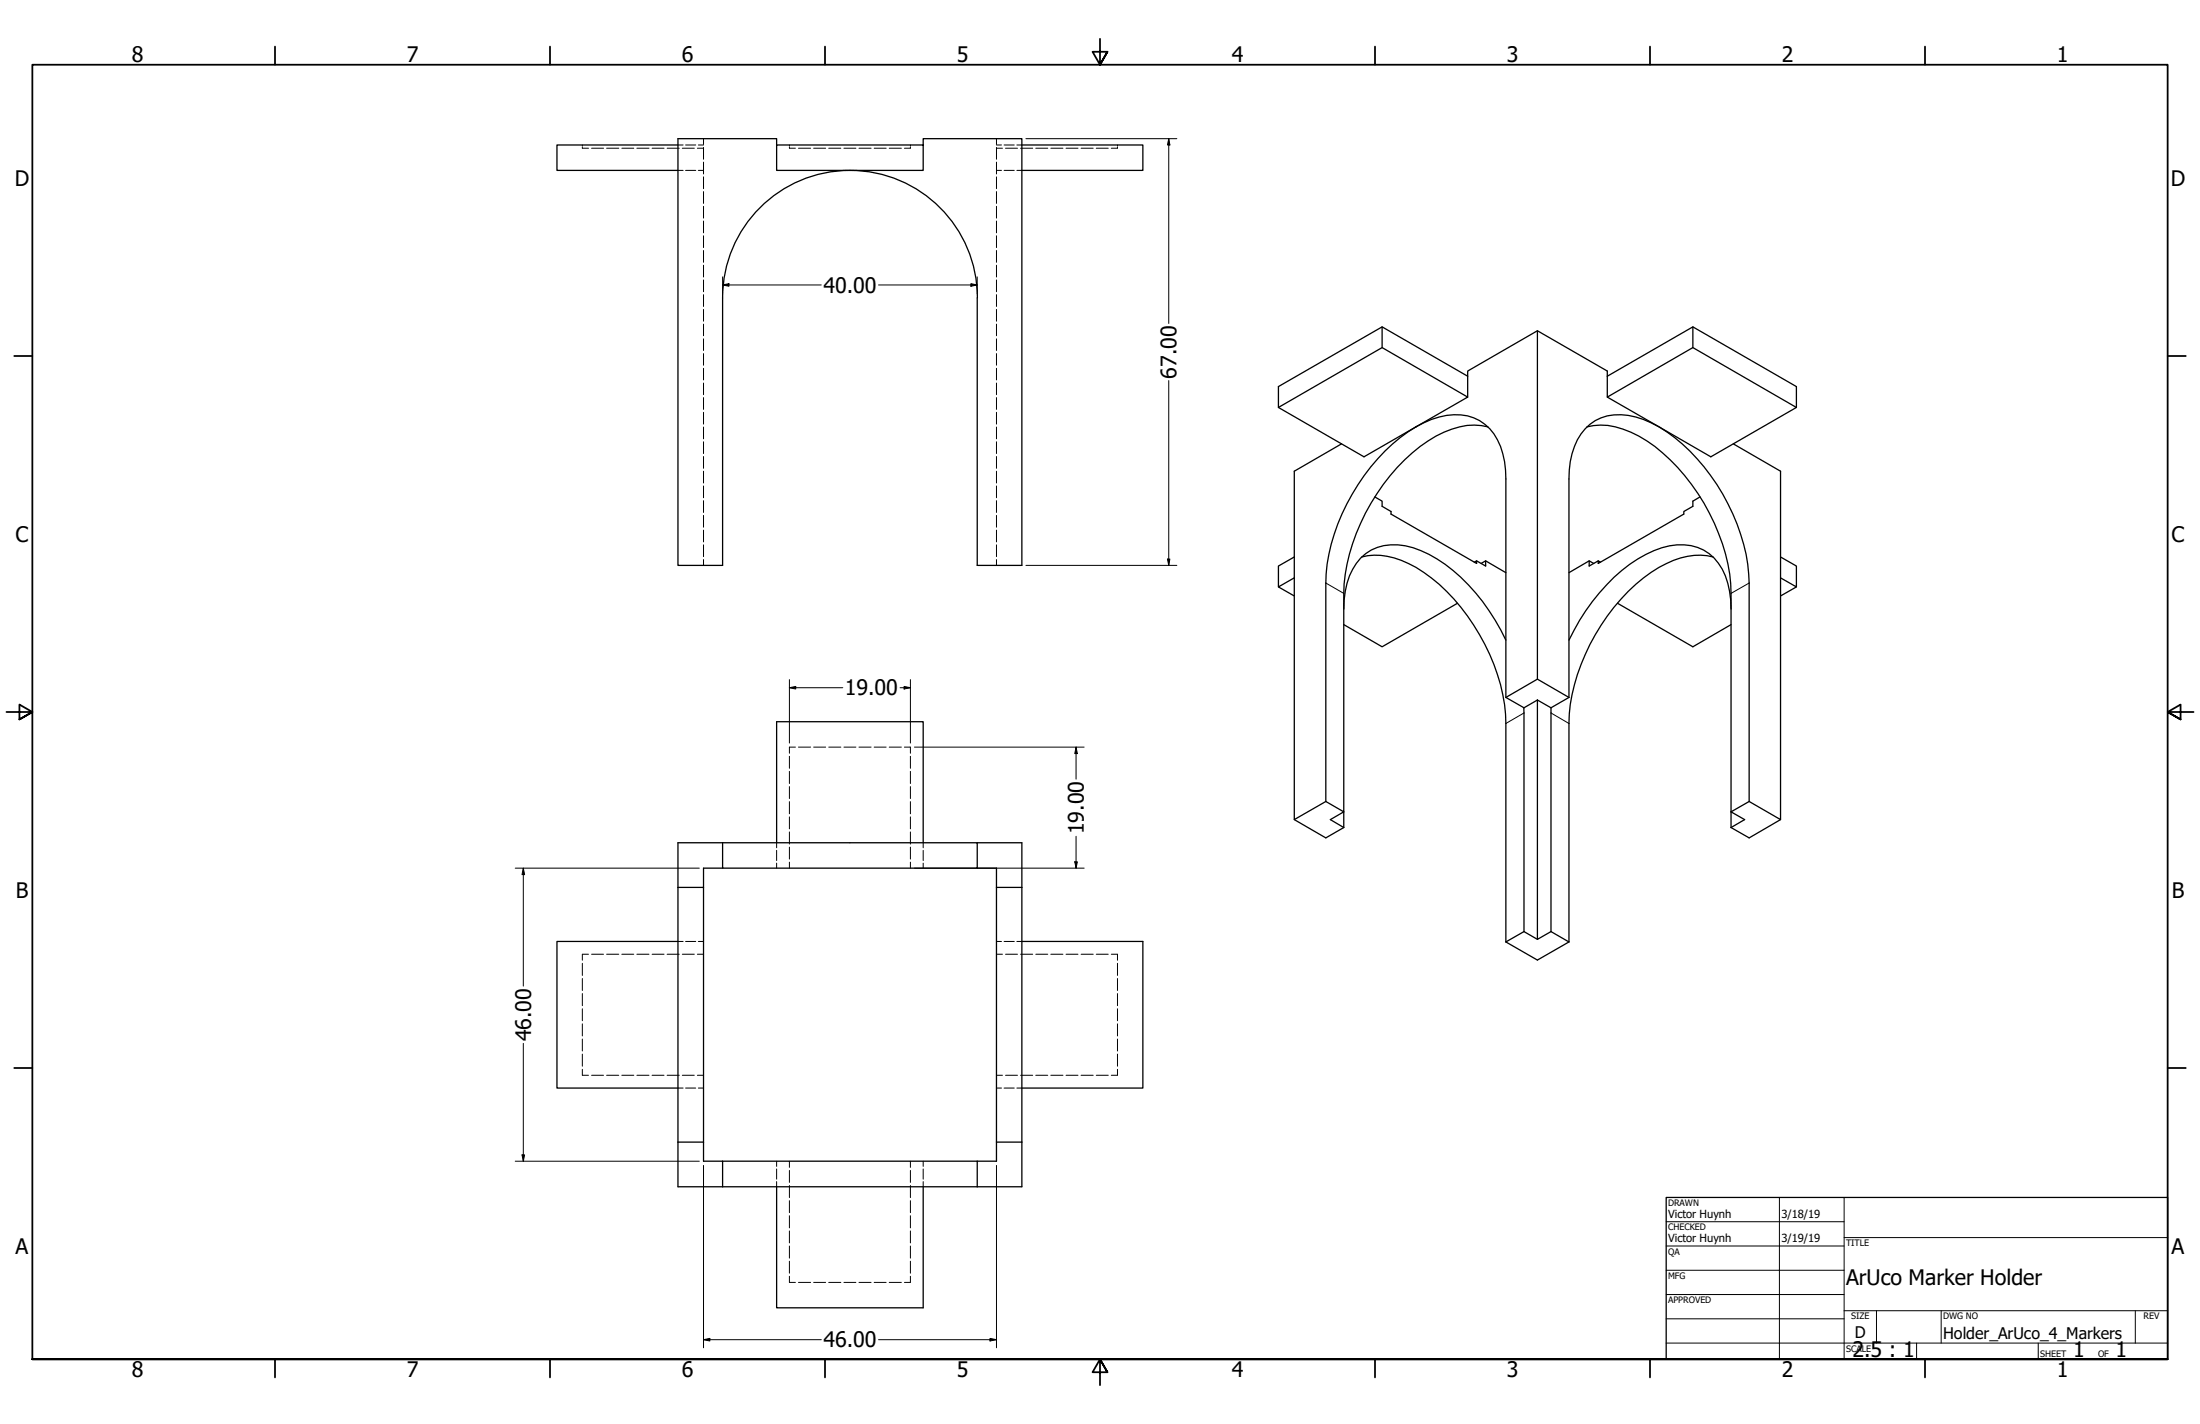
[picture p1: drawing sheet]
<svg xmlns="http://www.w3.org/2000/svg" width="864mm" height="559mm" viewBox="0 0 864 559" stroke-linecap="round" stroke-linejoin="round" font-family="sans-serif">
<!-- layer: Hidden (ANSI) -->
<g fill="none" stroke="#000" stroke-width=".39">
<path d="M228.6 57.7v.5h2.4M228.6 56.9v.4M232.2 58.2h4.7M238.1 58.2h4.8M244.1 58.2h4.7M250 58.2h4.8M256 58.2h4.7M261.9 58.2h4.7M266.1 56.9h2.1M267.8 58.2h4.7M269.1 56.9h4M273.7 58.2h2.5"/>
<path d="M274.1 56.9h2.1M276.2 54.4v2.3M276.2 57.8v4.7M309.9 57.7v.5h2.3M309.9 56.9v.4M313.4 58.2h4.8M319.4 58.2h4.7M325.3 58.2h4.8M331.3 58.2h4.7M337.2 58.2h4.7M343.2 58.2h4.7M349.1 58.2h4.7"/>
<path d="M357.4 57.7v.5h-2.4M357.4 56.9v.4M391.2 56.9h1.9M391.2 58.2h2.3M391.2 54.4v2.3M391.2 57.8v4.7M394.1 56.9h4M394.7 58.2h4.7M399.2 56.9h1.9M400.6 58.2h4.8M406.6 58.2h4.7M412.5 58.2h4.8"/>
<path d="M418.5 58.2h4.7M424.4 58.2h4.7M430.3 58.2h4.7M438.7 57.7v.5h-2.5M438.7 56.9v.4M266.1 66.9h2.1M269.1 66.9h4M274.1 66.9h2.1M276.2 63.6v4.7M276.2 69.4v4.6M276.2 75.2v4.6M391.2 63.6v4.7"/>
<path d="M391.2 69.4v4.6M391.2 75.2v4.6M391.2 66.9h1.9M394.1 66.9h4M399.2 66.9h1.9M276.2 81v4.6M276.2 86.7v4.7M276.2 92.5v4.7M276.2 98.3v4.6M391.2 81v4.6M391.2 86.7v4.7M391.2 92.5v4.7"/>
<path d="M391.2 98.3v4.6M276.2 104.1v4.6M276.2 109.9v4.6M276.2 115.6v4.7M391.2 104.1v4.6M391.2 109.9v4.6M391.2 115.6v4.7M276.2 121.4v4.6M276.2 127.2v4.6M276.2 133v4.5M276.2 138.7v4.6M391.2 121.4v4.6"/>
<path d="M391.2 127.2v4.6M391.2 133v4.5M391.2 138.7v4.6M276.2 144.5v4.6M276.2 150.3v4.6M276.2 156v4.7M391.2 144.5v4.6M391.2 150.3v4.6M391.2 156v4.7M276.2 161.8v4.6M276.2 167.6v4.6M276.2 173.4v4.6"/>
<path d="M276.2 179.1v4.7M391.2 161.8v4.6M391.2 167.6v4.6M391.2 173.4v4.6M391.2 179.1v4.7M276.2 184.9v4.6M276.2 190.7v4.6M276.2 196.5v4.6M391.2 184.9v4.6M391.2 190.7v4.6M391.2 196.5v4.6M276.2 202.2v4.7"/>
<path d="M276.2 208v4.7M276.2 213.8v4.6M276.2 219.6v2.3M391.2 202.2v4.7M391.2 208v4.7M391.2 213.8v4.6M391.2 219.6v2.3M309.9 296.8v4.7M312.2 293.2h-2.3v2.4M313.4 293.2h4.8M319.4 293.2h4.7M325.3 293.2h4.8"/>
<path d="M331.3 293.2h4.7M337.2 293.2h4.7M343.2 293.2h4.7M349.1 293.2h4.7M355 293.2h2.4v2.4M357.4 296.8v4.7M309.9 302.7v4.8M309.9 308.7v4.7M309.9 314.6v4.7M357.4 302.7v4.8M357.4 308.7v4.7M357.4 314.6v4.7"/>
<path d="M304.9 330.7v2M304.9 333.7v4M304.9 338.7v2M309.9 320.5v4.7M309.9 326.5v4.7M309.9 332.4v4.7M309.9 338.3v2.4M357.4 320.5v4.7M357.4 326.5v4.7M357.4 332.4v4.7M357.4 338.3v2.4M362.4 330.7v2"/>
<path d="M362.4 333.7v4M362.4 338.7v2M228.6 378v4.8M231 374.5h-2.4v2.3M232.2 374.5h4.7M238.1 374.5h4.8M244.1 374.5h4.7M250 374.5h4.8M256 374.5h4.7M261.9 374.5h4.7M266.1 369.4h2.1M267.8 374.5h4.7"/>
<path d="M269.1 369.4h4M273.7 374.5h2.5M274.1 369.4h2.1M391.2 369.4h1.9M391.2 374.5h2.3M394.1 369.4h4M394.7 374.5h4.7M399.2 369.4h1.9M400.6 374.5h4.8M406.6 374.5h4.7M412.5 374.5h4.8M418.5 374.5h4.7"/>
<path d="M424.4 374.5h4.7M430.3 374.5h4.7M436.2 374.5h2.5v2.3M438.7 378v4.8M228.6 384v4.7M228.6 389.9v4.8M228.6 395.9v4.7M438.7 384v4.7M438.7 389.9v4.8M438.7 395.9v4.7M228.6 401.8v4.7M228.6 407.7v4.7"/>
<path d="M228.6 413.6v4.8M228.6 419.6v2.4h2.4M438.7 401.8v4.7M438.7 407.7v4.7M438.7 413.6v4.8M438.7 419.6v2.4h-2.5M232.2 422h4.7M238.1 422h4.8M244.1 422h4.7M250 422h4.8M256 422h4.7M261.9 422h4.7"/>
<path d="M266.1 427h2.1M267.8 422h4.7M269.1 427h4M273.7 422h2.5M274.1 427h2.1M391.2 427h1.9M391.2 422h2.3M394.1 427h4M394.7 422h4.7M399.2 427h1.9M400.6 422h4.8M406.6 422h4.7"/>
<path d="M412.5 422h4.8M418.5 422h4.7M424.4 422h4.7M430.3 422h4.7M304.9 455.7v2M304.9 458.7v4M309.9 455.7v2.4M309.9 459.3v4.7M357.4 455.7v2.4M357.4 459.3v4.7M362.4 455.7v2M362.4 458.7v4"/>
<path d="M304.9 463.7v2M309.9 465.2v4.8M309.9 471.2v4.7M309.9 477.1v4.7M357.4 465.2v4.8M357.4 471.2v4.7M357.4 477.1v4.7M362.4 463.7v2M309.9 483v4.7M309.9 488.9v4.8M309.9 494.9v4.7M357.4 483v4.7"/>
<path d="M357.4 488.9v4.8M357.4 494.9v4.7M309.9 500.8v2.4h2.3M313.4 503.2h4.8M319.4 503.2h4.7M325.3 503.2h4.8M331.3 503.2h4.7M337.2 503.2h4.7M343.2 503.2h4.7M349.1 503.2h4.7M357.4 500.8v2.4h-2.4"/>
</g>
<!-- layer: Visible (ANSI) -->
<g fill="none" stroke="#000" stroke-width=".51">
<path d="M266.1 56.9h-47.5v10h47.5M304.9 56.9v-2.5h-38.8v167.5h17.6v-105a50 50 0 0 1 49.9-50 50 50 0 0 1 50.1 50M304.9 56.9h57.5v10h-57.5zM362.4 56.9v-2.5h38.7v167.5h-17.5v-105M401.1 56.9h47.5v10h-47.5M542.5 128.3v8.1M603.5 129.8v136.7l12.4 7.2M664.5 136.4l40.7 23.5-33.6 19.4-40.7-23.5v-8.2M664.5 128.3l40.7 23.4v8.2M501.8 159.9l40.7-23.5 33.6 19.4-20.3 11.7M576.1 147.6v-2l27.4-15.8 27.4 15.8v2M576.1 155.8v-8.2l-33.6-19.3-40.7 23.4v8.2l33.6 19.4 20.4-11.8"/>
<path d="M630.9 147.6l33.6-19.3v8.1l-33.6 19.4M526.6 174.2l-18.5 10.7v136.7l12.3-7.1M555.8 167.5a77.5 77.5 0 0 0-32.1 42.1 63.5 63.5 0 0 0-3.3 19.2v85.7M555.8 167.5a29.3 29.3 0 0 1 20.3-4.3 18.9 18.9 0 0 1 13.8 14.9l.7 3.1 .5 6.8v85.7M584.1 167.5a29.6 29.6 0 0 0-23.5 5.5 79.7 79.7 0 0 0-33 56.2l-.1 89.4-7.1-4.1M622.9 167.5a25 25 0 0 1 17.3 2.1 65.4 65.4 0 0 1 26.4 24.1 74.1 74.1 0 0 1 12.9 39.2v91.8M680.4 174.2l18.5 10.7v136.7l-12.3-7.1M539.7 195l2.8 1.7v2l3.5 2v1l33.6 19.4v-1l-.9 .5M667.3 195l-2.8 1.7v2l-3.5 2v1l-33.6 19.4v-1l-3.6 2v-2l1.8 1M508.1 218.6l-6.3 3.5v8.2l6.3-3.5M534.5 218.6a28.3 28.3 0 0 1 21.3 4 77.8 77.8 0 0 1 32 42.1 63.5 63.5 0 0 1 3.3 19.2v85.7M672.5 218.6a28.1 28.1 0 0 0-21.2 4 77.5 77.5 0 0 0-32.1 42.1 63.5 63.5 0 0 0-3.3 19.2v85.7"/>
<path d="M698.9 218.6l6.3 3.5v8.2l-6.3-3.5M501.8 230.3l6.3 3.6M527.5 239a29.2 29.2 0 0 1 6.7-20.1 19.6 19.6 0 0 1 20.5-4 60.9 60.9 0 0 1 29.8 24.7l4.7 7.7 1.9 3.9M572.1 236.7l-29.6 17.1-15-8.7M579.6 220.1l3.6 2v-2l-1.8 1M583.2 220.1l7.9 4.6M623.8 220.1l-7.9 4.6M627.4 220.1l.9 .5M634.9 236.7l29.6 17.1 15-8.7M679.5 239a29.2 29.2 0 0 0-6.7-20.1 19.6 19.6 0 0 0-20.5-4 54.8 54.8 0 0 0-24.5 17.8 83.1 83.1 0 0 0-11.9 18.5M705.2 230.3l-6.3 3.6M591.1 273.7l7.1 4 5.3-3"/>
<path d="M598.2 277.7v87.9M603.5 274.7v93.9l5.3-3M603.5 274.7l5.3 3M603.5 266.5l-12.4 7.2M608.8 277.7v87.9M615.9 273.7v-85.7a26.8 26.8 0 0 1 8.2-21.5 20.9 20.9 0 0 1 21-1.9 61 61 0 0 1 26.4 22 76.7 76.7 0 0 1 15.1 42.2v85.7M615.9 273.7l-7.1 4M686.6 314.5l-7.1 4.1 5.3 3-5.3 3.1M283.7 330.7v10h99.9v-10h-117.5v17.5M304.9 330.7v-47.5h57.5v47.5M383.6 330.7h17.5v17.5M508.1 321.6l12.3 7.2 7.1-4.1"/>
<path d="M522.2 321.6l5.3-3v6.1zM698.9 321.6l-12.3 7.2-7.1-4.1M266.1 348.2v100M266.1 348.2h10.1M283.7 340.7h-7.5v115h115v-115h-7.6M391.2 348.2h9.9M401.1 348.2v100M266.1 369.4h-47.5v57.6h47.5M401.1 369.4h47.5v57.6h-47.5M591.1 369.6l12.4 7.1 12.4-7.1M598.2 365.6l5.3 3M598.2 365.6l-7.1 4"/>
<path d="M608.8 365.6l7.1 4M266.1 448.2v17.5h17.6M266.1 448.2h10.1M283.7 455.7v10M383.6 455.7v10M391.2 448.2h9.9M401.1 448.2v17.5h-17.5M283.7 465.7h99.9M304.9 465.7v47.5h57.5v-47.5"/>
</g>
<!-- layer: Visible Narrow (ANSI) -->
<path d="M520.4 228.8l7.1 4.1M686.6 228.8l-7.1 4.1M598.2 279.8l-7.1 4.1M608.8 279.8l7.1 4.1" fill="none" stroke="#000" stroke-width=".39"/>
<!-- layer: Border (ANSI) -->
<g fill="none" stroke="#000" stroke-width=".7">
<path d="M107.9 18.3v7.1M215.9 18.3v7.1M323.8 18.3v7.1M431.8 15.2v10.2l-2.9-5.1h5.8l-2.9 5.1 2.9-5.1M539.8 18.3v7.1M647.7 18.3v7.1M755.6 18.3v7.1M5.6 139.7h7.1M850.9 139.7h7.1M2.5 279.4h10.2l-5.1-2.9v5.8l5.1-2.9-5.1 2.9M861.1 279.4h-10.2l5.1-2.9v5.8l-5.1-2.9 5.1 2.9M5.6 419.1h7.1"/>
<path d="M850.9 419.1h7.1M12.7 533.4v-508h838.2v508h-838.2h838.2M107.9 533.4v7.1M215.9 533.4v7.1M323.8 533.4v7.1M434.7 538.5l-2.9-5.1 2.9 5.1h-5.8l2.9-5.1v10.2M539.8 533.4v7.1M647.7 533.4v7.1M755.6 533.4v7.1"/>
</g>
<!-- layer: Title (ANSI) -->
<g fill="none" stroke="#000" stroke-width=".39">
<path d="M654 479.4h69.9M698.5 469.9v63.5M723.9 469.9v63.5M654 488.9h69.9M654 498.5h69.9M723.9 485.6h127M654 508h69.9M654 517.5h69.9M723.9 514.3h127M736.6 514.3v12.7M762 514.3v12.7M838.2 514.3v12.7"/>
<path d="M654 527h196.9M752.3 527v6.4M800.1 527v6.4"/>
</g>
<path d="M654 469.9h196.9v63.5h-196.9z" fill="none" stroke="#000" stroke-width=".51"/>
<!-- layer: Dimension (ANSI) -->
<g fill="none" stroke="#000" stroke-width=".39">
<path d="M402.7 54.4h59.3M458.8 54.4l.4 2.5h-.9zM458.8 54.4v72.5M283.7 111.8l2.4-.5v1zM283.7 111.8h38.7M283.7 108.6v6.7M344.9 111.8h38.7M381.1 111.3l2.5 .5-2.5 .5zM383.6 108.6v6.7M458.8 149.4v72.5M458.3 219.4h.9l-.4 2.5zM402.7 221.9h59.3"/>
<path d="M309.9 269.9l2.5-.5v1zM309.9 269.9h20.9M309.9 266.7v24.9M353.3 269.9h4.1M354.9 269.4l2.5 .5-2.5 .5zM357.4 266.7v24.9M359 293.2h66.6M422.4 293.2l.5 2.5h-1zM422.4 293.2v12.6M421.9 338.2h1l-.5 2.5zM422.4 328.2v12.5M202.2 340.7h72.3"/>
<path d="M205.4 340.7l.5 2.5h-1zM205.4 340.7v46.3M359 340.7h66.6M205.4 409.4v46.3M202.2 455.7h72.3M204.9 453.2h1l-.5 2.5zM276.2 457.3v71.6M391.2 457.3v71.6M276.2 525.7l2.4-.5v1zM276.2 525.7h46.2M344.9 525.7h46.3M388.6 525.2l2.6 .5-2.6 .5z"/>
</g>
<g fill="#000">
<path d="M458.8 54.4l.4 2.5h-.9z" fill-rule="evenodd"/>
<path d="M283.7 111.8l2.4-.5v1z" fill-rule="evenodd"/>
<path d="M381.1 111.3l2.5 .5-2.5 .5z" fill-rule="evenodd"/>
<path d="M458.3 219.4h.9l-.4 2.5z" fill-rule="evenodd"/>
<path d="M309.9 269.9l2.5-.5v1z" fill-rule="evenodd"/>
<path d="M354.9 269.4l2.5 .5-2.5 .5z" fill-rule="evenodd"/>
<path d="M422.4 293.2l.5 2.5h-1z" fill-rule="evenodd"/>
<path d="M421.9 338.2h1l-.5 2.5z" fill-rule="evenodd"/>
<path d="M205.4 340.7l.5 2.5h-1z" fill-rule="evenodd"/>
<path d="M204.9 453.2h1l-.5 2.5z" fill-rule="evenodd"/>
<path d="M276.2 525.7l2.4-.5v1z" fill-rule="evenodd"/>
<path d="M388.6 525.2l2.6 .5-2.6 .5z" fill-rule="evenodd"/>
</g>
<g font-size="8.4">
<text x="51.7" y="24.4">8</text>
<text x="159.6" y="24.4">7</text>
<text x="267.6" y="24.4">6</text>
<text x="375.5" y="24.4">5</text>
<text x="483.5" y="24.4">4</text>
<text x="591.4" y="24.4">3</text>
<text x="699.4" y="24.4">2</text>
<text x="807.3" y="24.4">1</text>
<text x="5.8" y="72.9">D</text>
<text x="852.1" y="72.9">D</text>
<text x="323.2" y="114.9">40.00</text>
<text x="461.8" y="148.6" transform="rotate(-90 461.8 148.6)">67.00</text>
<text x="6.1" y="212.6">C</text>
<text x="852.4" y="212.6">C</text>
<text x="331.7" y="272.9">19.00</text>
<text x="425.4" y="327.4" transform="rotate(-90 425.4 327.4)">19.00</text>
<text x="6.2" y="352.3">B</text>
<text x="852.5" y="352.3">B</text>
<text x="208.5" y="408.6" transform="rotate(-90 208.5 408.6)">46.00</text>
<text x="6.1" y="492">A</text>
<text x="852.4" y="492">A</text>
<text x="724.7" y="504.2">ArUco Marker Holder</text>
<text x="323.2" y="528.8">46.00</text>
<text x="727.1" y="532.5">2.5 : 1</text>
<text x="813.8" y="532.6">1</text>
<text x="830.5" y="532.6">1</text>
<text x="51.7" y="540.5">8</text>
<text x="159.6" y="540.5">7</text>
<text x="267.6" y="540.5">6</text>
<text x="375.5" y="540.5">5</text>
<text x="483.5" y="540.5">4</text>
<text x="591.4" y="540.5">3</text>
<text x="699.4" y="540.5">2</text>
<text x="807.3" y="540.5">1</text>
</g>
<g font-size="6.3">
<text x="728.1" y="524.9">D</text>
<text x="762.8" y="525.4">Holder_ArUco_4_Markers</text>
</g>
<g font-size="4.4">
<text x="654.8" y="477.8">Victor Huynh</text>
<text x="699.3" y="478">3/18/19</text>
<text x="654.8" y="487.3">Victor Huynh</text>
<text x="699.3" y="487.5">3/19/19</text>
</g>
<g font-size="3.5">
<text x="654.8" y="473.2">DRAWN</text>
<text x="654.8" y="482.8">CHECKED</text>
<text x="724.7" y="488.9">TITLE</text>
<text x="654.8" y="492.3">QA</text>
<text x="654.8" y="501.8">MFG</text>
<text x="654.8" y="511.4">APPROVED</text>
<text x="726.7" y="517.7">SIZE</text>
<text x="762.8" y="517.7">DWG NO</text>
<text x="841.4" y="517.7">REV</text>
<text x="724.7" y="530.4">SCALE</text>
<text x="800.9" y="532.6">SHEET</text>
<text x="823.6" y="532.6">OF</text>
</g>
</svg>
